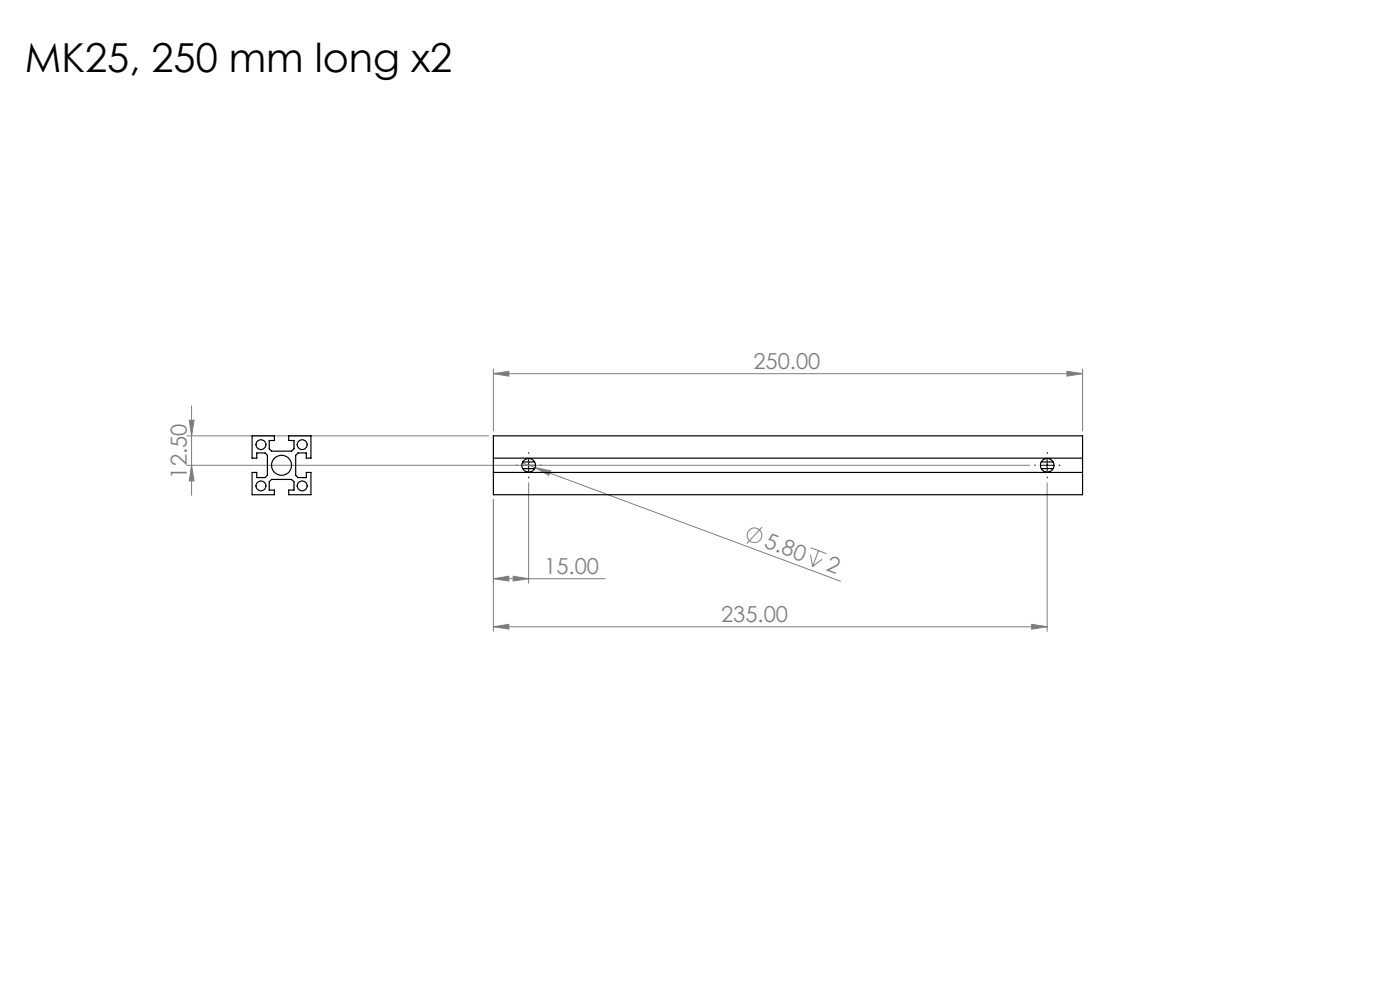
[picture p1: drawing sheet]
<svg xmlns="http://www.w3.org/2000/svg" width="297mm" height="210mm" viewBox="0 0 297 210" stroke-linecap="round" stroke-linejoin="round" font-family="sans-serif">
<g fill="none" stroke="#808080" stroke-width=".21">
<path d="M104.7 79.3l3.2-.5v1zM104.7 78.3v13.1M104.7 79.3h125M226.3 78.8l3.4 .5-3.4 .5zM229.7 78.3v13.1M39.7 98.7h178.7M39.7 92.5h63.9M40.1 89.1h1.1l-.6 3.4zM40.6 98.7l.6 3.3h-1.1zM40.6 86.1v18.9M110.8 98.2l2.7 1M113.5 99.2l3.3 .7-.4 .9z"/>
<path d="M113.5 99.2l64.8 24.1M104.7 105.9v28M112.1 102.4v21.3M161.7 111.8l-3.3 3.5M171.9 117.7l.5 2.4M172 116.2l3.3 1.2M173.6 116.8l-1.2 3.3M174.4 118.6l-2 1.5M222.1 102.4v31.5M104.7 133l3.2-.6v1zM104.7 133h117.4M104.7 122.8l3.3-.6v1.1z"/>
<path d="M104.7 122.8h23.7M108.9 122.2l3.2 .6-3.2 .5zM218.9 132.4l3.2 .6-3.2 .4z"/>
<circle cx="160" cy="113.5" r="1.55"/>
</g>
<path d="M109.7 98.7h-.2M112.2 96.2v-.2M114.7 98.7h.2M219.7 98.7h-.2M222.2 96.2v-.2M224.7 98.7h.2M112.2 101.2v.2M222.2 101.2v.2" fill="none" stroke="#000" stroke-width=".21" stroke-dasharray="15.2 1.3 1.3 1.3"/>
<path d="M110.9 98.7h2.5M112.1 97.4v2.5M220.9 98.7h2.5M222.1 97.4v2.5" fill="none" stroke="#000" stroke-width=".21"/>
<g fill="#808080">
<path d="M113.5 99.2l3.3 .7-.4 .9z"/>
<path d="M226.3 78.8l3.4 .5-3.4 .5zM104.7 79.3l3.2-.5v1zM218.9 132.4l3.2 .6-3.2 .4zM104.7 133l3.2-.6v1z"/>
<path d="M104.7 122.8l3.3-.6v1.1zM108.9 122.2l3.2 .6-3.2 .5z"/>
<path d="M40.6 98.7l.6 3.3h-1.1zM40.1 89.1h1.1l-.6 3.4z"/>
</g>
<g fill="none" stroke="#000" stroke-width=".25">
<path d="M53.5 92.5h4.7v.9h-1.1v1.8l.5 .5h4.2l.6-.5v-1.8h-1.2v-.9h4.8v4.7h-1v-1.1h-1.8l-.5 .5v4.2l.5 .5h1.8v-1.1h1v4.7h-4.8v-.9h1.2v-1.8l-.6-.5h-4.2l-.5 .5v1.8h1.1v.9h-4.7v-4.7h1v1.1h1.7l.5-.5v-4.2l-.5-.5h-1.7v1.1h-1zM104.7 92.5h125v12.4h-125zM104.7 97.2h125M110.9 98h2.5M110.9 99.4h2.5M220.9 98h2.5M220.9 99.4h2.5M104.7 100.2h125"/>
<circle cx="55.4" cy="94.3" r="1.04"/>
<circle cx="59.7" cy="98.7" r="2.12"/>
<circle cx="64.1" cy="94.3" r="1.04"/>
<circle cx="112.1" cy="98.7" r="1.45"/>
<circle cx="222.1" cy="98.7" r="1.45"/>
<circle cx="55.3" cy="103.1" r="1.05"/>
<circle cx="64.1" cy="103.1" r="1.04"/>
</g>
<text font-size="8.5" x="5.3" y="15.4">MK25, 250 mm long x2</text>
<g font-size="4.7" fill="#808080">
<text x="159.8" y="78.2">250.00</text>
<text x="39.7" y="101.5" transform="rotate(-90 39.7 101.5)">12.50</text>
<text x="161.9" y="116" transform="rotate(20 161.9 116)">5.80</text>
<text x="115.5" y="121.7">15.00</text>
<text x="175.1" y="120.9" transform="rotate(20 175.1 120.9)">2</text>
<text x="153" y="131.9">235.00</text>
</g>
</svg>
